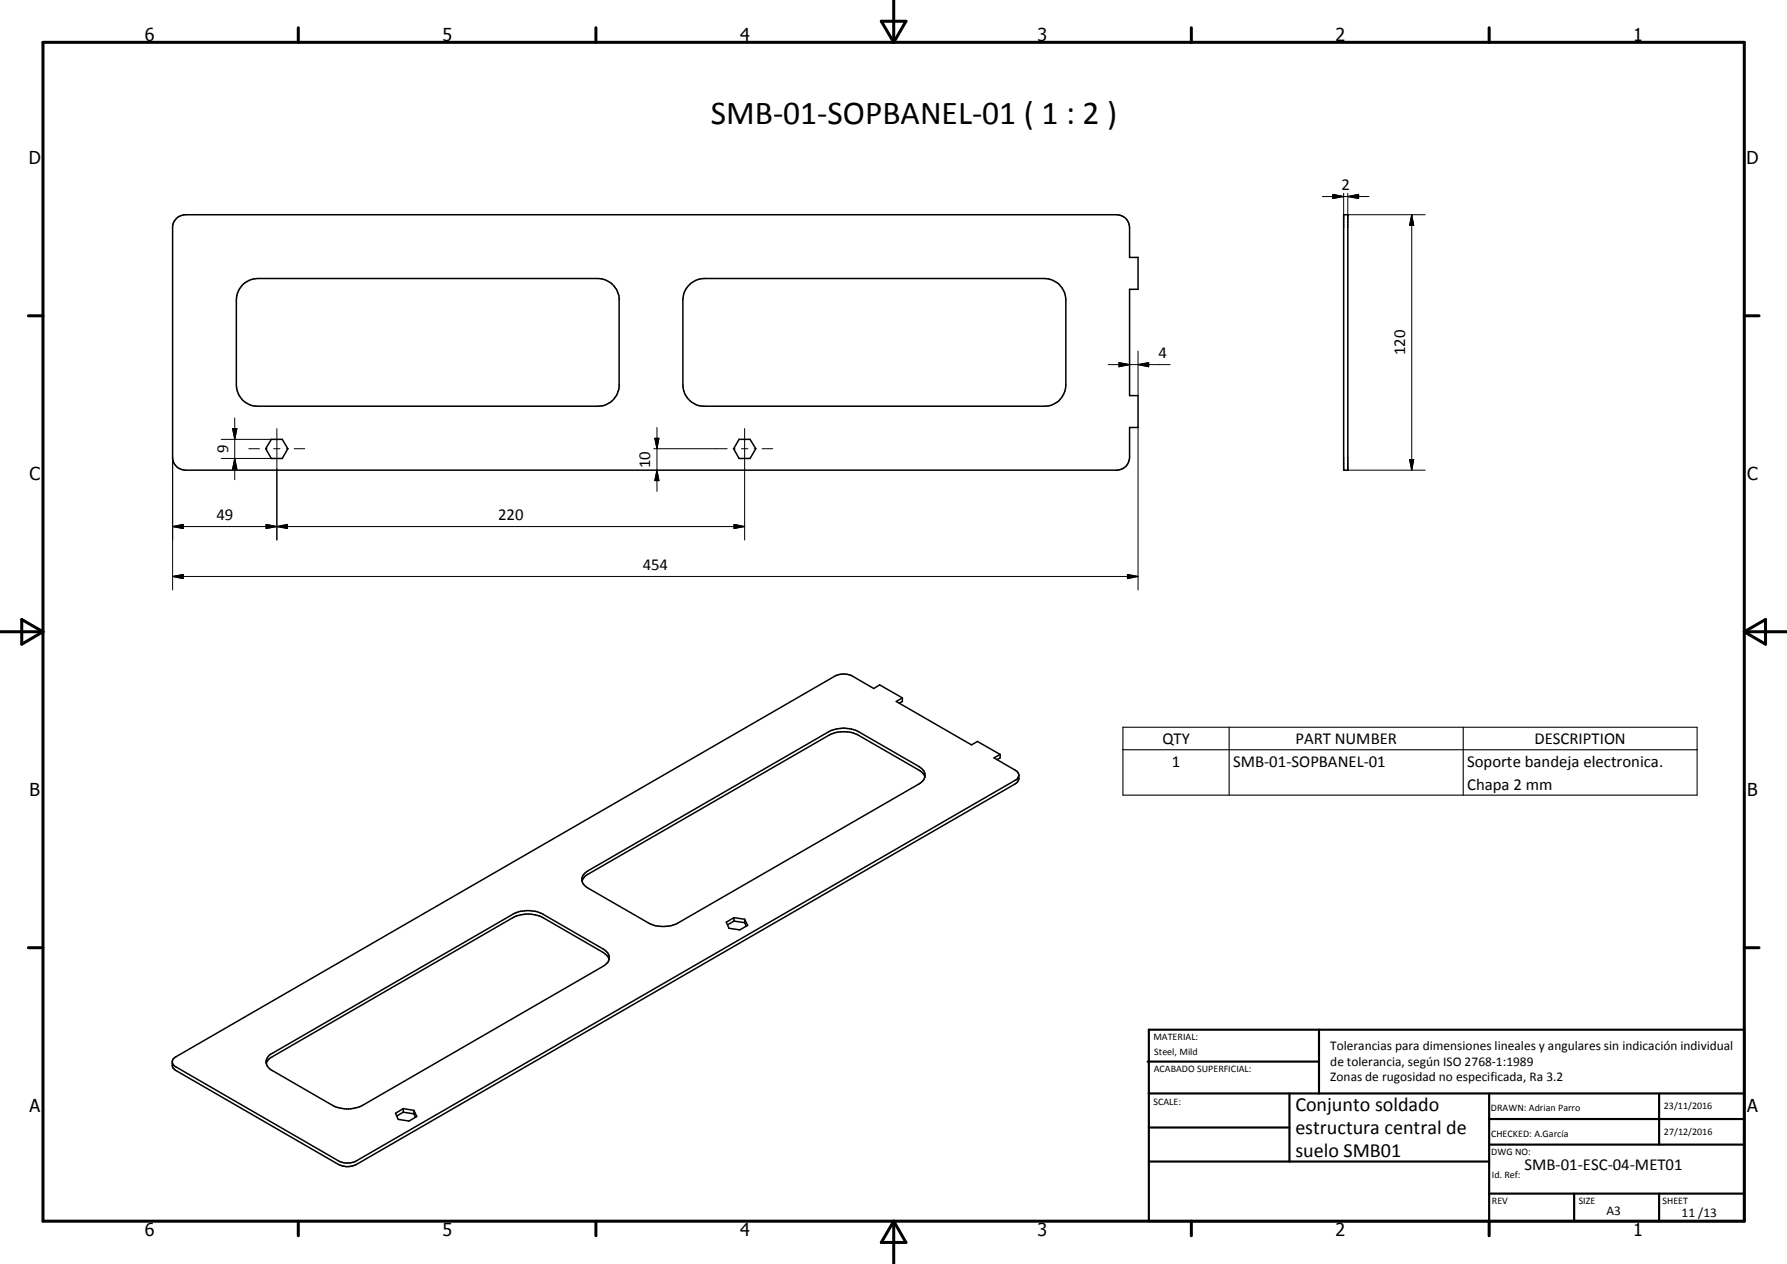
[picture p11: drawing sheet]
<svg xmlns="http://www.w3.org/2000/svg" width="420mm" height="297mm" viewBox="0 0 420 297" stroke-linecap="round" stroke-linejoin="round" font-family="sans-serif">
<g fill="none" stroke="#000" stroke-width=".35">
<path d="M41.5 51.4l.9-.7 1.2-.2h219a3 3 0 0 1 3 3v7h2v7.5h-2v25h2v7.5h-2v7a3 3 0 0 1-3 3h-219a3 3 0 0 1-3-2.6v-54.8l.4-1.1zM315.9 50.5h1v60h-1zM56.8 67.1a5.2 5.2 0 0 1 3.8-1.7h80a5.1 5.1 0 0 1 5 4.6v21a5 5 0 0 1-5 4.5h-80a5 5 0 0 1-5-5v-20.5a4.9 4.9 0 0 1 1.2-2.9zM161.9 67.1a5 5 0 0 1 3.7-1.7h80a5.1 5.1 0 0 1 5 5.1v20a5 5 0 0 1-5 5h-80a5 5 0 0 1-5-5v-20l.4-2zM63.8 103.3h2.6l1.3 2.2-1.3 2.2h-2.6l-1.3-2.2zM173.8 103.3h2.5l1.4 2.2-1.4 2.2h-2.5l-1.3-2.2zM212.2 164l-5.4-3-1.4 .8-4.9-2.9a4.5 4.5 0 0 0-4.3 0l-154.8 89.4-.7 .6-.2 .7M212.2 164v.8l-.8 .4M212.2 164l-1.5 .8 17.7 10.2 1.4-.8 5.4 3.1M235.2 177.3v.8l-.8 .4M235.2 177.3l-1.5 .8 5 2.9a1.56 1.56 0 0 1 .9 1.2M217.5 182.6l-.3-.6-.8-.8-14.5-8.4a7.7 7.7 0 0 0-7.1 0l-56.6 32.6-.9 .8-.4 .9"/>
<path d="M239.6 182.2a1.84 1.84 0 0 1-.9 2l-154.9 89.4a4.5 4.5 0 0 1-4.2 0l-38.5-22.2a1.56 1.56 0 0 1-.6-1.8M239.6 182.2l-.2 .4-.5 .7-155.1 89.5a4.5 4.5 0 0 1-4.2 0l-38.2-22.1a1.38 1.38 0 0 1-.9-1.1M137.4 205.4l.8-.8 56.6-32.6a7.7 7.7 0 0 1 7.1 0l14.2 8.1a2.2 2.2 0 0 1 1.1 3.1l-1.1 1-56.6 32.7a7.7 7.7 0 0 1-7.1 0l-14.2-8.2a2.05 2.05 0 0 1-.8-3.3zM172.6 215.6l-1.8 1.1 .6 1.4 2.5 .4 1.9-1-.7-1.5M172.6 215.6l2.5 .4M172.6 215.6v.9M172.6 216.5l2.5 .3M172.6 216.5l-1.5 .8M175.1 216v.8M175.1 216.8l.4 .8M143.2 225.5a2.42 2.42 0 0 0-1.4-1.7l-14.1-8.2a7.8 7.8 0 0 0-7.1 0l-56.9 32.9-.6 .5-.5 .9M63.4 247.9l57.2-33.1a7.8 7.8 0 0 1 7.1 0l14.1 8.2a2.15 2.15 0 0 1 1.5 2 2.15 2.15 0 0 1-1.5 2.1l-56.6 32.7a7.8 7.8 0 0 1-7 0l-14.2-8.2a2.13 2.13 0 0 1-.6-3.7z"/>
<path d="M94.8 260.5l-1.8 1.1 .6 1.5 2.6 .3 1.8-1-.7-1.5M94.8 261.4l-1.5 .9M94.8 260.5v.9M94.8 260.5l2.5 .4M94.8 261.4l2.5 .3M97.3 260.9v.8M97.3 261.7l.4 .9"/>
</g>
<g fill="none" stroke="#000" stroke-width=".71">
<path d="M10.1 9.9h400v277.1h-400zM70.1 6.5v3.4M140.1 6.5v3.4M207.2 5h5.8l-2.9 4.9zM210.1 0v9.9M280.1 6.5v3.4M350.1 6.5v3.4M6.7 74.2h3.4M410.1 74.2h3.5M.1 148.5h10M5.1 145.6l5 2.9-5 2.9zM410.1 148.5h10"/>
<path d="M410.1 148.5l5-2.9v5.8zM6.7 222.7h3.4M410.1 222.7h3.5M70.1 287v3.4M140.1 287v3.4M210.1 287v10M210.1 287l2.9 5h-5.8zM280.1 287v3.4M350.1 287v3.4"/>
</g>
<g fill="none" stroke="#000" stroke-width=".51">
<path d="M269.8 249.5h40.3M270.1 242h140v45h-140zM270.1 257h140M303.2 257v16M310.1 242v15M350.1 257v30M390.1 257v12M270.1 265h33.1M270.1 273h80M350.1 269h60M350.1 263h60M350.1 280.5h60"/>
<path d="M370.1 280.5v6.5M390.1 280.5v6.5"/>
</g>
<path d="M264 170.9h135v16h-135zM264 176.2h135M289 170.9v16M344 170.9v16" fill="none" stroke="#000" stroke-width=".25"/>
<g fill="none" stroke="#000" stroke-width=".24">
<path d="M310.9 46.2h11M313.4 45.7l2.5 .5-2.5 .5zM315.9 45.4v5.1M316.9 46.2l2.5-.5v1zM316.9 45.4v5.1h18.2M331.9 50.5l.5 2.5h-1zM331.9 50.5v60M55.2 98.2v14.5M260.6 85.7h14.5M263.1 85.2l2.5 .5-2.5 .5zM267.6 85.7l2.5-.5v1zM267.6 82.5v10.5"/>
<path d="M40.6 107.5v31.1M52 107.7h11.8M52 103.3h11.8M54.7 100.7h1l-.5 2.6zM55.2 107.7l.5 2.5h-1zM58.5 105.5h2.5M62.5 105.5h.3M64.3 105.5h1.5M65.1 100.7v26.2M67.3 105.5h.5M69.2 105.5h2.5M153.7 105.5h17.3"/>
<path d="M154 103h.9l-.4 2.5zM154.5 110.5l.4 2.4h-.9zM154.5 100.5v15M172.4 105.5h.4M174.3 105.5h1.5M175.1 100.7v26.2M177.3 105.5h.4M179.2 105.5h2.5M267.6 100.5v38.1M316.9 110.5h18.2M331.4 108h1l-.5 2.5zM40.6 135.5l2.5-.5v1z"/>
<path d="M40.6 123.7l2.5-.5v1zM40.6 135.5h227M40.6 123.7h134.5M62.6 123.2l2.5 .5-2.5 .5zM65.1 123.7l2.5-.5v1zM172.6 123.2l2.5 .5-2.5 .5zM265.1 135l2.5 .5-2.5 .5z"/>
</g>
<g fill="#000">
<path d="M313.4 45.7l2.5 .5-2.5 .5zM316.9 46.2l2.5-.5v1zM331.9 50.5l.5 2.5h-1zM263.1 85.2l2.5 .5-2.5 .5zM267.6 85.7l2.5-.5v1zM54.7 100.7h1l-.5 2.6zM55.2 107.7l.5 2.5h-1zM154 103h.9l-.4 2.5zM154.5 110.5l.4 2.4h-.9zM331.4 108h1l-.5 2.5zM40.6 135.5l2.5-.5v1zM40.6 123.7l2.5-.5v1z"/>
<path d="M62.6 123.2l2.5 .5-2.5 .5zM65.1 123.7l2.5-.5v1zM172.6 123.2l2.5 .5-2.5 .5zM265.1 135l2.5 .5-2.5 .5z"/>
</g>
<text font-size="7.9" x="167.1" y="29.2">SMB-01-SOPBANEL-01 ( 1 : 2 )</text>
<g font-size="4.7">
<text x="304.6" y="261.2">Conjunto soldado</text>
<text x="304.6" y="266.6">estructura central de</text>
<text x="304.6" y="272">suelo SMB01</text>
</g>
<g font-size="4.2">
<text x="34" y="9.6">6</text>
<text x="104" y="9.6">5</text>
<text x="174" y="9.6">4</text>
<text x="244" y="9.6">3</text>
<text x="314" y="9.6">2</text>
<text x="384" y="9.6">1</text>
<text x="6.8" y="38.7">D</text>
<text x="410.6" y="38.7">D</text>
<text x="7" y="112.9">C</text>
<text x="410.8" y="112.9">C</text>
<text x="7" y="187.1">B</text>
<text x="410.8" y="187.1">B</text>
<text x="7" y="261.4">A</text>
<text x="410.8" y="261.4">A</text>
<text x="34" y="290.4">6</text>
<text x="104" y="290.4">5</text>
<text x="174" y="290.4">4</text>
<text x="244" y="290.4">3</text>
<text x="314" y="290.4">2</text>
<text x="384" y="290.4">1</text>
</g>
<g font-size="3.9">
<text x="315.4" y="44.7">2</text>
<text x="330.4" y="83.5" transform="rotate(-90 330.4 83.5)">120</text>
<text x="272.4" y="84.2">4</text>
<text x="53.7" y="106.5" transform="rotate(-90 53.7 106.5)">9</text>
<text x="152.9" y="110" transform="rotate(-90 152.9 110)">10</text>
<text x="50.9" y="122.2">49</text>
<text x="117.1" y="122.2">220</text>
<text x="151.1" y="133.9">454</text>
<text x="273.3" y="174.8">QTY</text>
<text x="304.6" y="174.8">PART NUMBER</text>
<text x="360.8" y="174.8">DESCRIPTION</text>
<text x="275.5" y="180.1">1</text>
<text x="289.9" y="180.1">SMB-01-SOPBANEL-01</text>
<text x="344.9" y="180.2">Soporte bandeja electronica.</text>
<text x="344.9" y="185.5">Chapa 2 mm</text>
<text x="358.5" y="275">SMB-01-ESC-04-MET01</text>
</g>
<g font-size="3.1">
<text x="312.7" y="246.8">Tolerancias para dimensiones lineales y angulares sin indicación individual</text>
<text x="312.7" y="250.4">de tolerancia, según ISO 2768-1:1989</text>
<text x="312.7" y="254">Zonas de rugosidad no especificada, Ra 3.2</text>
<text x="377.7" y="285.6">A3</text>
<text x="395.4" y="285.9">11 /13</text>
</g>
<g font-size="2.4">
<text x="271.2" y="244.4">MATERIAL:</text>
<text x="271.3" y="252">ACABADO SUPERFICIAL:</text>
<text x="271.4" y="247.9">Steel, Mild</text>
<text x="271.2" y="259.7">SCALE:</text>
<text x="350.6" y="261">DRAWN: Adrian Parro</text>
<text x="391.2" y="260.6">23/11/2016</text>
<text x="350.6" y="267.1">CHECKED: A.García</text>
<text x="391.2" y="266.7">27/12/2016</text>
<text x="350.6" y="271.4">DWG NO:</text>
<text x="350.8" y="276.9">Id. Ref:</text>
<text x="350.8" y="282.8">REV</text>
<text x="371.2" y="282.9">SIZE</text>
<text x="390.9" y="282.9">SHEET</text>
</g>
</svg>
